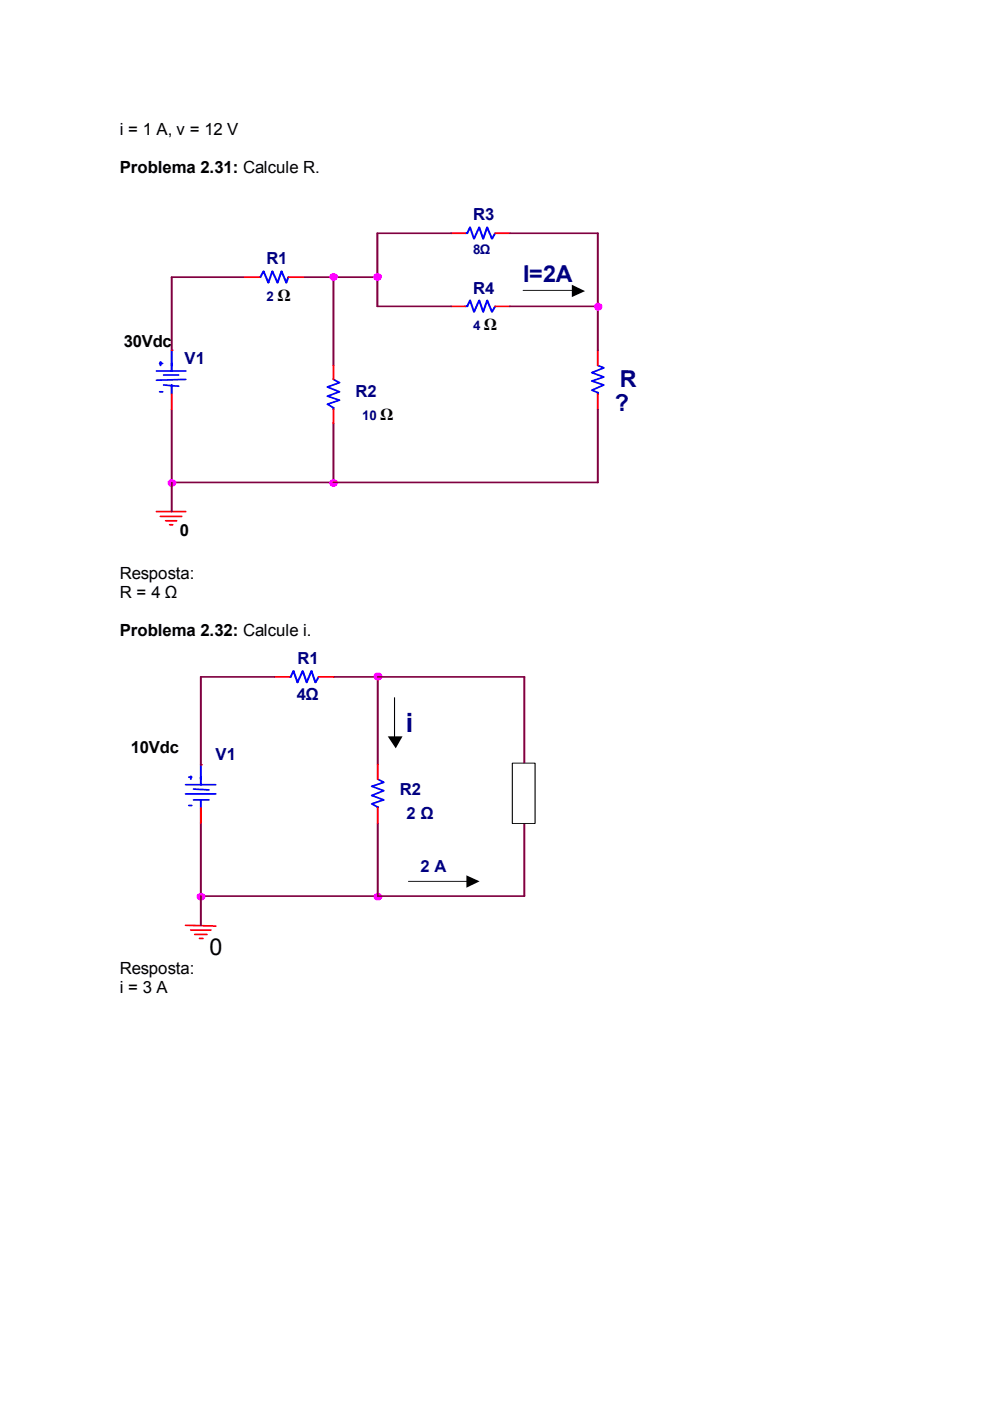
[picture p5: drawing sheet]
<svg xmlns="http://www.w3.org/2000/svg" width="210mm" height="297mm" viewBox="0 0 210 297" stroke-linecap="round" stroke-linejoin="round" font-family="sans-serif">
<g fill="none" stroke="#00f" stroke-width=".39">
<path d="M55 58.8h.2l.7-1.3 1 2.5 .8-2.5 1.1 2.5 .9-2.5 1 2.5 .4-1.2M98.6 49.5h.5l.6-1.3 .8 2.4 1.1-2.4 .9 2.4 .8-2.4 1 2.4 .7-1.1M33.2 78.7h6.2M33.9 77.1h.6M34 76.7v.8M34.7 79.5h3.1M36.4 74.3v4.4M98.6 65h.5l.6-1.3 .8 2.4 1.1-2.4 .9 2.4 .8-2.4 1 2.4 .7-1.1M126.8 77.5l1.2 .5-2.5 1 2.5 .9-2.5 .9 2.5 .8-2.5 1.1 1.3 .5v.4M33.9 83.1h.6M34.7 81.6l3.1 .3M36.4 81.6v2"/>
<path d="M39.4 80.4l-6.2 .2M70.7 80.4l1.3 .7-2.6 1 2.6 1-2.6 .9 2.6 .8-2.6 .9 1.3 .8v.3M61.4 143.5h.2l.6-1.3 .9 2.5 1.1-2.5 .8 2.5 1-2.5 .9 2.5 .7-1.2M39.4 168.3h6.3M39.4 166.4h6.3M40 164.8h.6M40 170.8h.6M40.5 164.6v.6M41.1 167.3l3.2 .2M41.1 169.6h3.2M42.6 162.1v4.3M42.6 169.6v1.7"/>
<path d="M80.1 165.2l1.3 .7-2.6 .8 2.6 .9-2.6 1.1 2.6 .9-2.6 .8 1.3 .7v.2"/>
</g>
<g fill="none" stroke="#f00" stroke-width=".39">
<path d="M51.8 58.8h3.2M61.1 58.8h3.2M95.7 49.5h2.9M105 49.5h3.1M36.4 74.3h.1M70.7 77.5v2.9M95.7 65h2.9M105 65h3.1M126.8 74.3v3.2M36.4 83.6v3.2M70.7 86.8v3M126.8 83.6v3.2"/>
<path d="M33.2 108.5h6.2M34 109.5h4.5M35.1 110.4h2.3M36 111.3h.6M58.2 143.5h3.2M67.6 143.5h3.2M42.6 162.1h.1M42.6 171.3v3.2M80.1 162.1v3.1M80.1 171.3v3.2M39.4 196.2l6.3 .1M40.5 197.2h4.2"/>
<path d="M41.3 198.1h2.6M42.3 199h.7"/>
</g>
<g fill="none" stroke="#800040" stroke-width=".39">
<path d="M51.8 58.8h-15.4v15.5M64.3 58.8h15.7M70.7 58.8v18.7M95.7 49.5h-15.7v15.5h15.7M108.1 49.5h18.7v24.8M108.1 65h18.7M36.4 86.8v21.7M70.7 89.8v12.5M126.8 86.8v15.5h-90.4M58.2 143.5h-15.6v18.6M70.8 143.5h40.4v18.6M80.1 143.5v18.6"/>
<path d="M42.6 174.5v21.7M80.1 174.5v15.5M111.2 174.5v15.5h-68.6"/>
</g>
<g fill="#f0f" stroke="#f0f" stroke-width=".39">
<circle cx="36.5" cy="102.4" r=".7"/>
<circle cx="70.8" cy="102.4" r=".7"/>
<circle cx="70.8" cy="58.7" r=".7"/>
<circle cx="126.8" cy="65" r=".68"/>
<circle cx="80.1" cy="58.7" r=".7"/>
<circle cx="80.1" cy="143.4" r=".71"/>
<circle cx="42.7" cy="190.1" r=".7"/>
<circle cx="80.2" cy="190.1" r=".7"/>
</g>
<path d="M110.9 61.6h10.8" fill="none" stroke="#000" stroke-width=".21"/>
<path d="M121.2 60.4l2.8 1.3-2.8 1.3z" fill="#000"/>
<path d="M108.6 161.8h4.9v12.8h-4.9z" fill-rule="evenodd" fill="#fff" stroke="#000" stroke-width=".21"/>
<path d="M83.6 147.9v8.7M86.6 186.9h12.7" fill="none" stroke="#000" stroke-width=".21"/>
<path d="M82.2 156.1h3.1l-1.4 2.6zM98.9 185.6l2.8 1.3-2.8 1.3z" fill="#000"/>
<text font-size="5.6" fill="#000080" x="86" y="155.1">i</text>
<g font-size="4.9" fill="#000080">
<text x="110.9" y="59.9">I=2A</text>
<text x="131.4" y="82.1">R</text>
<text x="130.4" y="87">?</text>
</g>
<text font-size="4.9" x="44.4" y="202.4">0</text>
<g font-size="3.6">
<text x="25.4" y="28.6">i = 1 A, v = 12 V</text>
<text x="25.4" y="36.7">Problema 2.31: Calcule R.</text>
<text x="25.4" y="122.8">Resposta:</text>
<text x="25.4" y="126.8">R = 4 Ω</text>
<text x="25.4" y="134.8">Problema 2.32: Calcule i.</text>
<text x="25.4" y="206.4">Resposta:</text>
<text x="25.4" y="210.5">i = 3 A</text>
</g>
<g font-size="3.5" fill="#000080">
<text x="100.3" y="46.7">R3</text>
<text x="56.5" y="56">R1</text>
<text x="100.3" y="62.2">R4</text>
<text x="39.1" y="77.2">V1</text>
<text x="75.4" y="84.1">R2</text>
<text x="63.1" y="140.8">R1</text>
<text x="62.9" y="148.5">4Ω</text>
<text x="45.7" y="161.2">V1</text>
<text x="84.8" y="168.7">R2</text>
<text x="86.2" y="173.6">2 Ω</text>
<text x="89.2" y="184.8">2 A</text>
</g>
<g font-size="3.5">
<text x="58.8" y="63.8">Ω</text>
<text x="102.6" y="70">Ω</text>
<text x="26.2" y="73.7">30Vdc</text>
<text x="80.6" y="89">Ω</text>
<text x="38.1" y="113.5">0</text>
<text x="27.8" y="159.7">10Vdc</text>
</g>
<g font-size="2.8" fill="#000080">
<text x="100.3" y="53.8">8Ω</text>
<text x="56.5" y="63.8">2</text>
<text x="100.3" y="70">4</text>
<text x="76.8" y="89.1">10</text>
</g>
</svg>
